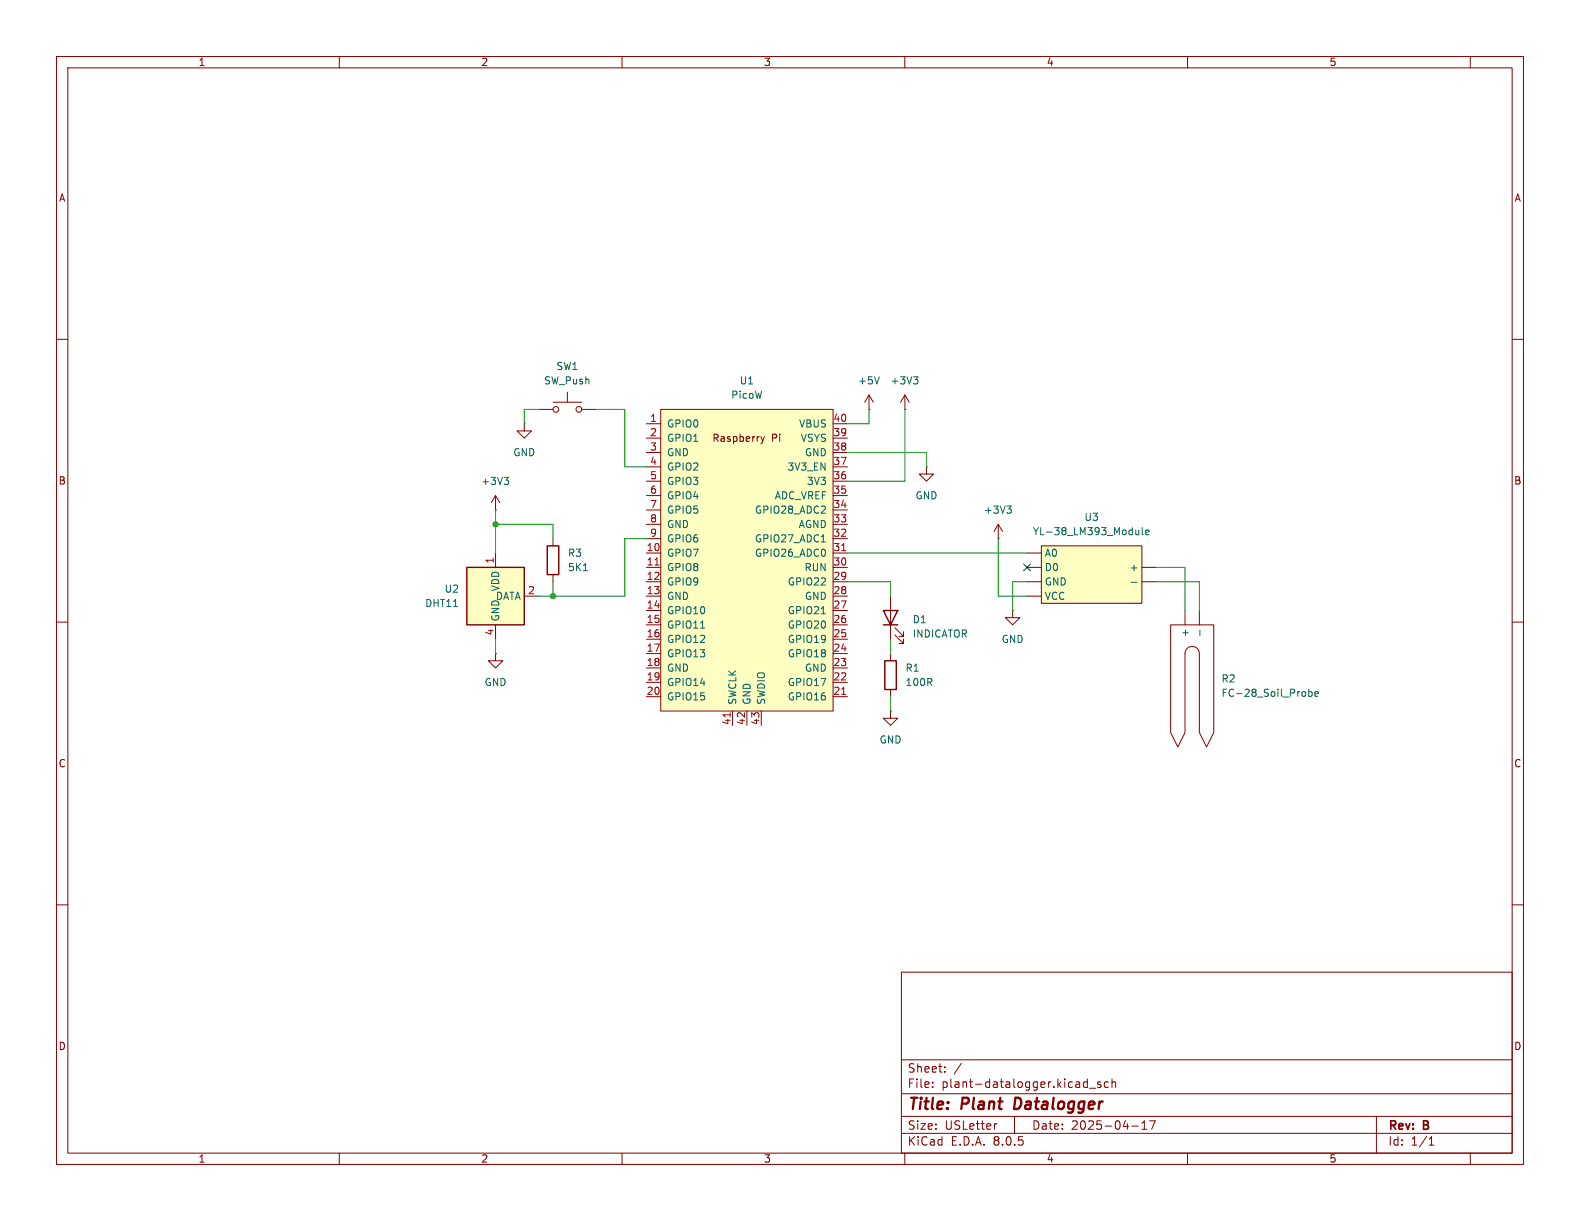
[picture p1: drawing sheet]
<svg xmlns="http://www.w3.org/2000/svg" width="279mm" height="216mm" viewBox="0 0 279 216" stroke-linecap="round" stroke-linejoin="round" font-family="sans-serif">
<g fill="none" stroke="#840000" stroke-width=".18">
<path d="M10 10h259.4v195.9h-259.4zM12 12h255.4v191.9h-255.4zM60 10v2M110 10v2M160 10v2M210 10v2M260 10v2M10 60h2M267.4 60h2M153.7 72.4h.1M153.7 69.9l-.8 1.2M153.7 69.9v2.5"/>
<path d="M153.7 69.9l.7 1.2M176.5 95.3h.1M176.5 92.7l-.7 1.3M176.5 92.7v2.6M176.5 92.7l.8 1.3M10 110h2M157.5 105.4v7.6M158.2 112.3l1.6 1.5v-.8v.8h-.8M158.2 111l1.6 1.5v-.7v.7h-.8M179.1 108v1.2h1.2l-1.2 1.3-1.3-1.3h1.3M179.1 108h.1M207 110.5h7.6v19l-1.2 2.6-1.3-2.6v-13.9a1.27 1.27 0 0 0-1.3-1.3 1.27 1.27 0 0 0-1.3 1.3v13.9l-1.2 2.6-1.3-2.6z"/>
<path d="M209.5 108v2.5M212.1 108v2.5M267.4 110h2M157.5 125.7v1.3h1.2l-1.2 1.3-1.3-1.3h1.3M157.5 125.7h.1M10 160h2M267.4 160h2M159.4 171.9h108v32h-108zM159.4 197.4h108M159.4 193.4h108M159.4 187.4h108M164.9 192.1v.2"/>
<path d="M164.9 191.4v.1M167.1 189.4v.2M167.1 188.7v.1M170 188l-1.3 1.9M176.3 198.7l-.3 .1M179.4 197.4v3M191.9 191.3l.4 .1M192.3 190.8v1.5M192.3 192.2l-.4 .1M192.6 192.4h1.2M194.6 191.4l-.3-.1-.2 .2v.2l.5 .2v.3h-.5M196 191.4l-.4-.1-.3 .3v.4l.1 .2h.6"/>
<path d="M196.6 191.4l.3-.1 .3 .1 .1 .9M196.6 190.8v1.5M200.1 199.1h1.2M201.9 199.7h.9M201.9 198.6l.5-.4v1.5M203.3 198.2h1l-.7 1.5M243.4 197.4v6.5M60 203.9v2M110 203.9v2M159.4 200.4h108M160 203.9v2M210 203.9v2"/>
<path d="M252.7 202.5h.9M252.7 201.4l.4-.4v1.5M260 203.9v2"/>
</g>
<path d="M179.6 194.1l-.3 2h.5" fill="none" stroke="#840000" stroke-width=".4"/>
<path d="M156.2 108h2.5l-1.2 2.5zM156.2 110.5h2.5" fill="none" stroke="#840000" stroke-width=".25"/>
<path d="M155.5 66.6l-.4 1.3M178 89.5h.8l-.4 .5M178.6 90l.2 .2v.3l-.2 .2M212.2 111.4v1M231.4 121.9v1.2M231.4 122.3h.4l.2 .2-.1 .6h-.5M232.5 122.7l.6-.1v-.3h-.4l-.2 .2 .1 .6h.5" fill="none" stroke="#006464" stroke-width=".18"/>
<path d="M82.5 100.3h10.2v10.2h-10.2z" fill="#ffffc2"/>
<path d="M82.5 100.3h10.2v10.2h-10.2z" fill="none" stroke="#840000" stroke-width=".25"/>
<path d="M87.6 97.8v2.5M163.8 82.6v1.2h1.3l-1.3 1.3-1.2-1.3h1.2M163.8 82.6h.1M87.6 110.5v2.5M92.7 105.4h2.5" fill="none" stroke="#840000" stroke-width=".18"/>
<path d="M184.1 96.5h17.8v10.2h-17.8z" fill="#ffffc2"/>
<g fill="none" stroke="#840000" stroke-width=".18">
<path d="M160 72.4h.1M160 69.9l-.7 1.2M160 69.9v2.5M160 69.9l.8 1.2M97.8 95.3v1.2M181.6 97.8h2.5M184.1 96.5h17.8v10.2h-17.8zM97.8 101.6v1.3M157.5 115.6v1.2M181.6 100.3h2.5M181.6 102.9h2.5M181.6 105.4h2.5"/>
<path d="M201.9 100.3h2.6M201.9 102.9h2.6M157.5 121.9v1.3"/>
</g>
<path d="M161.5 66.6h.8l-.4 .5M162.1 67.1l.2 .2v.3l-.2 .3M201.4 93.7v.9M201.4 94.4l-.2 .2-.3-.1M202 93.3v1.1l.2 .2M202.6 94.1l.6-.1-.1-.2-.3-.1-.2 .2 .1 .6h.4M103.2 100.9h.7M200.1 103h.9" fill="none" stroke="#006464" stroke-width=".18"/>
<path d="M96.8 96.5h2v5.1h-2zM156.5 116.8h2v5.1h-2z" fill="none" stroke="#840000" stroke-width=".25"/>
<path d="M116.8 72.4h30.5v53.3h-30.5z" fill="#ffffc2"/>
<g fill="none" stroke="#840000" stroke-width=".18">
<path d="M92.7 74.9v1.3h1.3l-1.3 1.3-1.3-1.3h1.3M92.7 74.9h.1M95.2 72.4h2.6M97.8 71.1h5.1M100.3 69.3v1.8M102.9 72.4h2.5M114.3 74.9h2.5M114.3 77.5h2.5M116.8 72.4h30.5v53.3h-30.5zM134.6 77.2l.3 .8M134.9 78l-.3 .5M135.2 77.2l-.3 .8"/>
<path d="M147.3 74.9h2.6M147.3 77.5h2.6M87.6 90.2h.1M87.6 87.6l-.7 1.3M87.6 87.6v2.6M87.6 87.6l.8 1.3M114.3 97.8h2.5M114.3 80h2.5M114.3 95.3h2.5M114.3 92.7h2.5M114.3 90.2h2.5M114.3 87.6h2.5"/>
<path d="M114.3 85.1h2.5M114.3 82.6h2.5M147.3 97.8h2.6M147.3 80h2.6M147.3 95.3h2.6M147.3 92.7h2.6M147.3 90.2h2.6M147.3 87.6h2.6M147.3 85.1h2.6M147.3 82.6h2.6M87.6 115.6v1.2h1.3l-1.3 1.3-1.2-1.3h1.2M87.6 115.6h.1"/>
<path d="M114.3 100.3h2.5M114.3 102.9h2.5M114.3 105.4h2.5M114.3 108h2.5M114.3 110.5h2.5M114.3 113h2.5M114.3 115.6h2.5M114.3 118.1h2.5M147.3 100.3h2.6M147.3 102.9h2.6M147.3 105.4h2.6M147.3 108h2.6"/>
<path d="M147.3 110.5h2.6M147.3 113h2.6M147.3 115.6h2.6M147.3 118.1h2.6M114.3 120.7h2.5M114.3 123.2h2.5M129.5 125.7v2.6M132.1 125.7v2.6M134.6 125.7v2.6M147.3 120.7h2.6M147.3 123.2h2.6"/>
<circle cx="98.3" cy="72.4" r=".51"/>
<circle cx="102.4" cy="72.4" r=".51"/>
</g>
<path d="M115.8 99.9h.7M148.8 97.4h.8M129.1 126v.8M148.8 122.8h.8" fill="none" stroke="#a90000" stroke-width=".18"/>
<path d="M89.1 84.4h.8l-.4 .5M89.7 84.9l.2 .2v.3l-.2 .3M145.2 95.8h.8M123.9 111.1h.7M145.2 108.5h.8" fill="none" stroke="#006464" stroke-width=".18"/>
<g fill="none" stroke="#009600" stroke-width=".18">
<path d="M95.2 72.4h-2.5v2.5M105.4 72.4h5.1v10.2h3.8M153.7 72.4v2.5h-3.8M160 72.4v12.7h-10.1M87.6 90.2v7.6M87.6 92.7h10.2v2.6M114.3 95.3h-3.8v10.1h-15.3M149.9 80h13.9v2.6M149.9 97.8h31.7M176.5 95.3v10.1h5.1M87.6 113v2.6M97.8 102.9v2.5"/>
<path d="M149.9 102.9h7.6v2.5M157.5 113v2.6M181.6 102.9h-2.5v5.1M204.5 102.9h7.6v5.1M204.5 100.3h5v7.7M157.5 123.2v2.5"/>
</g>
<path d="M181 99.7l1.2 1.2M182.2 99.7l-1.2 1.2" fill="none" stroke="#000084" stroke-width=".18"/>
<g fill="#009600" stroke="#009600" stroke-width=".18">
<circle cx="87.6" cy="92.7" r=".46"/>
<circle cx="97.8" cy="105.4" r=".46"/>
</g>
<g font-size="2.8" fill="#840000">
<text x="160.4" y="196.8">Title:</text>
<text x="170.1" y="196.8">Plant</text>
<text x="180.2" y="196.8">Datalogger</text>
</g>
<g font-size="2.1" fill="#840000">
<text x="160.4" y="189.9">Sheet:</text>
<text x="160.4" y="192.6">File:</text>
<text x="166.5" y="192.6">plant-datalogger.kicad_sch</text>
<text x="160.4" y="202.8">KiCad</text>
<text x="160.4" y="200">Size:</text>
<text x="167.1" y="200">USLetter</text>
<text x="168.1" y="202.8">E.D.A.</text>
<text x="175.7" y="202.8">8.0.5</text>
<text x="182.4" y="200">Date:</text>
<text x="189.4" y="200">2025-04-17</text>
<text x="245.4" y="200.2">Rev:</text>
<text x="245.4" y="202.8">Id:</text>
<text x="249.5" y="202.8">1/1</text>
<text x="251.8" y="200.2">B</text>
</g>
<g font-size="1.8" fill="#840000">
<text x="35" y="11.9">1</text>
<text x="85" y="11.9">2</text>
<text x="135" y="11.9">3</text>
<text x="185" y="11.9">4</text>
<text x="235" y="11.9">5</text>
<text x="10.3" y="35.9">A</text>
<text x="267.7" y="35.9">A</text>
<text x="125.9" y="78.3">Raspberry</text>
<text x="136.4" y="78.3">Pi</text>
<text x="10.3" y="85.9">B</text>
<text x="267.7" y="85.9">B</text>
<text x="10.3" y="135.9">C</text>
<text x="267.7" y="135.9">C</text>
<text x="10.3" y="185.9">D</text>
<text x="267.7" y="185.9">D</text>
<text x="35" y="205.8">1</text>
<text x="85" y="205.8">2</text>
<text x="135" y="205.8">3</text>
<text x="185" y="205.8">4</text>
<text x="235" y="205.8">5</text>
</g>
<g font-size="1.8" fill="#006464">
<text x="98.3" y="65.6">SW1</text>
<text x="96.1" y="68.2">SW_Push</text>
<text x="129.2" y="70.7">PicoW</text>
<text x="130.7" y="68.2">U1</text>
<text x="151.6" y="68.2">+5V</text>
<text x="157.4" y="68.2">+3V3</text>
<text x="117.9" y="75.8">GPIO0</text>
<text x="141.2" y="75.8">VBUS</text>
<text x="90.7" y="80.9">GND</text>
<text x="117.9" y="78.3">GPIO1</text>
<text x="117.9" y="80.9">GND</text>
<text x="117.9" y="83.4">GPIO2</text>
<text x="139.1" y="83.4">3V3_EN</text>
<text x="141.5" y="78.3">VSYS</text>
<text x="142.2" y="80.9">GND</text>
<text x="85" y="86">+3V3</text>
<text x="117.9" y="86">GPIO3</text>
<text x="117.9" y="88.5">GPIO4</text>
<text x="136.9" y="88.5">ADC_VREF</text>
<text x="142.6" y="86">3V3</text>
<text x="161.8" y="88.5">GND</text>
<text x="117.9" y="91">GPIO5</text>
<text x="117.9" y="93.6">GND</text>
<text x="133.4" y="91">GPIO28_ADC2</text>
<text x="141.1" y="93.6">AGND</text>
<text x="173.9" y="91">+3V3</text>
<text x="182.5" y="94.8">YL-38_LM393_Module</text>
<text x="191.7" y="92.3">U3</text>
<text x="100.3" y="98.7">R3</text>
<text x="100.3" y="101.2">5K1</text>
<text x="117.9" y="98.7">GPIO7</text>
<text x="117.9" y="101.2">GPIO8</text>
<text x="117.9" y="96.1">GPIO6</text>
<text x="133.4" y="98.7">GPIO26_ADC0</text>
<text x="133.4" y="96.1">GPIO27_ADC1</text>
<text x="142.2" y="101.2">RUN</text>
<text x="184.7" y="98.7">A0</text>
<text x="184.7" y="101.2">D0</text>
<text x="199.6" y="101.2">+</text>
<text x="75.1" y="107.5">DHT11</text>
<text x="78.5" y="105">U2</text>
<text x="87.6" y="106.3">DATA</text>
<text x="88.5" y="104.7" transform="rotate(-90 88.5 104.7)">VDD</text>
<text x="117.9" y="103.7">GPIO9</text>
<text x="117.9" y="106.3">GND</text>
<text x="139.2" y="103.7">GPIO22</text>
<text x="142.2" y="106.3">GND</text>
<text x="184.7" y="103.7">GND</text>
<text x="184.7" y="106.3">VCC</text>
<text x="88.5" y="110" transform="rotate(-90 88.5 110)">GND</text>
<text x="117.9" y="108.8">GPIO10</text>
<text x="117.9" y="111.4">GPIO11</text>
<text x="117.9" y="113.9">GPIO12</text>
<text x="139.2" y="113.9">GPIO19</text>
<text x="139.2" y="111.4">GPIO20</text>
<text x="139.2" y="108.8">GPIO21</text>
<text x="161.3" y="110.4">D1</text>
<text x="161.3" y="112.9">INDICATOR</text>
<text x="177" y="113.9">GND</text>
<text x="210.4" y="112.8" transform="rotate(-90 210.4 112.8)">+</text>
<text x="117.9" y="116.4">GPIO13</text>
<text x="117.9" y="119">GND</text>
<text x="139.2" y="116.4">GPIO18</text>
<text x="142.2" y="119">GND</text>
<text x="160" y="119">R1</text>
<text x="85.6" y="121.5">GND</text>
<text x="117.9" y="121.5">GPIO14</text>
<text x="117.9" y="124.1">GPIO15</text>
<text x="130.4" y="124.7" transform="rotate(-90 130.4 124.7)">SWCLK</text>
<text x="132.9" y="124.7" transform="rotate(-90 132.9 124.7)">GND</text>
<text x="135.5" y="124.7" transform="rotate(-90 135.5 124.7)">SWDIO</text>
<text x="139.2" y="124.1">GPIO16</text>
<text x="139.2" y="121.5">GPIO17</text>
<text x="160" y="121.5">100R</text>
<text x="215.9" y="120.9">R2</text>
<text x="215.9" y="123.4">FC-28_Soil_Probe</text>
<text x="155.4" y="131.7">GND</text>
</g>
<g font-size="1.8" fill="#a90000">
<text x="114.9" y="74.7">1</text>
<text x="114.9" y="77.2">2</text>
<text x="147.3" y="77.2">39</text>
<text x="147.3" y="74.7">40</text>
<text x="114.9" y="79.8">3</text>
<text x="114.9" y="82.3">4</text>
<text x="147.3" y="82.3">37</text>
<text x="147.3" y="79.8">38</text>
<text x="114.9" y="84.8">5</text>
<text x="114.9" y="87.4">6</text>
<text x="114.9" y="89.9">7</text>
<text x="147.3" y="89.9">34</text>
<text x="147.3" y="87.4">35</text>
<text x="147.3" y="84.8">36</text>
<text x="114.9" y="92.5">8</text>
<text x="114.9" y="95">9</text>
<text x="147.3" y="95">32</text>
<text x="147.3" y="92.5">33</text>
<text x="87.4" y="99.8" transform="rotate(-90 87.4 99.8)">1</text>
<text x="114.3" y="97.5">10</text>
<text x="114.3" y="100.1">11</text>
<text x="147.3" y="100.1">30</text>
<text x="147.3" y="97.5">31</text>
<text x="93.3" y="105.2">2</text>
<text x="114.3" y="102.6">12</text>
<text x="114.3" y="105.2">13</text>
<text x="114.3" y="107.7">14</text>
<text x="147.3" y="107.7">27</text>
<text x="147.3" y="105.2">28</text>
<text x="147.3" y="102.6">29</text>
<text x="87.4" y="112.5" transform="rotate(-90 87.4 112.5)">4</text>
<text x="114.3" y="110.2">15</text>
<text x="114.3" y="112.8">16</text>
<text x="147.3" y="112.8">25</text>
<text x="147.3" y="110.2">26</text>
<text x="114.3" y="115.3">17</text>
<text x="114.3" y="117.9">18</text>
<text x="147.3" y="117.9">23</text>
<text x="147.3" y="115.3">24</text>
<text x="114.3" y="120.4">19</text>
<text x="114.3" y="122.9">20</text>
<text x="147.3" y="122.9">21</text>
<text x="147.3" y="120.4">22</text>
<text x="129.3" y="128.3" transform="rotate(-90 129.3 128.3)">41</text>
<text x="131.8" y="128.3" transform="rotate(-90 131.8 128.3)">42</text>
<text x="134.4" y="128.3" transform="rotate(-90 134.4 128.3)">43</text>
</g>
</svg>
